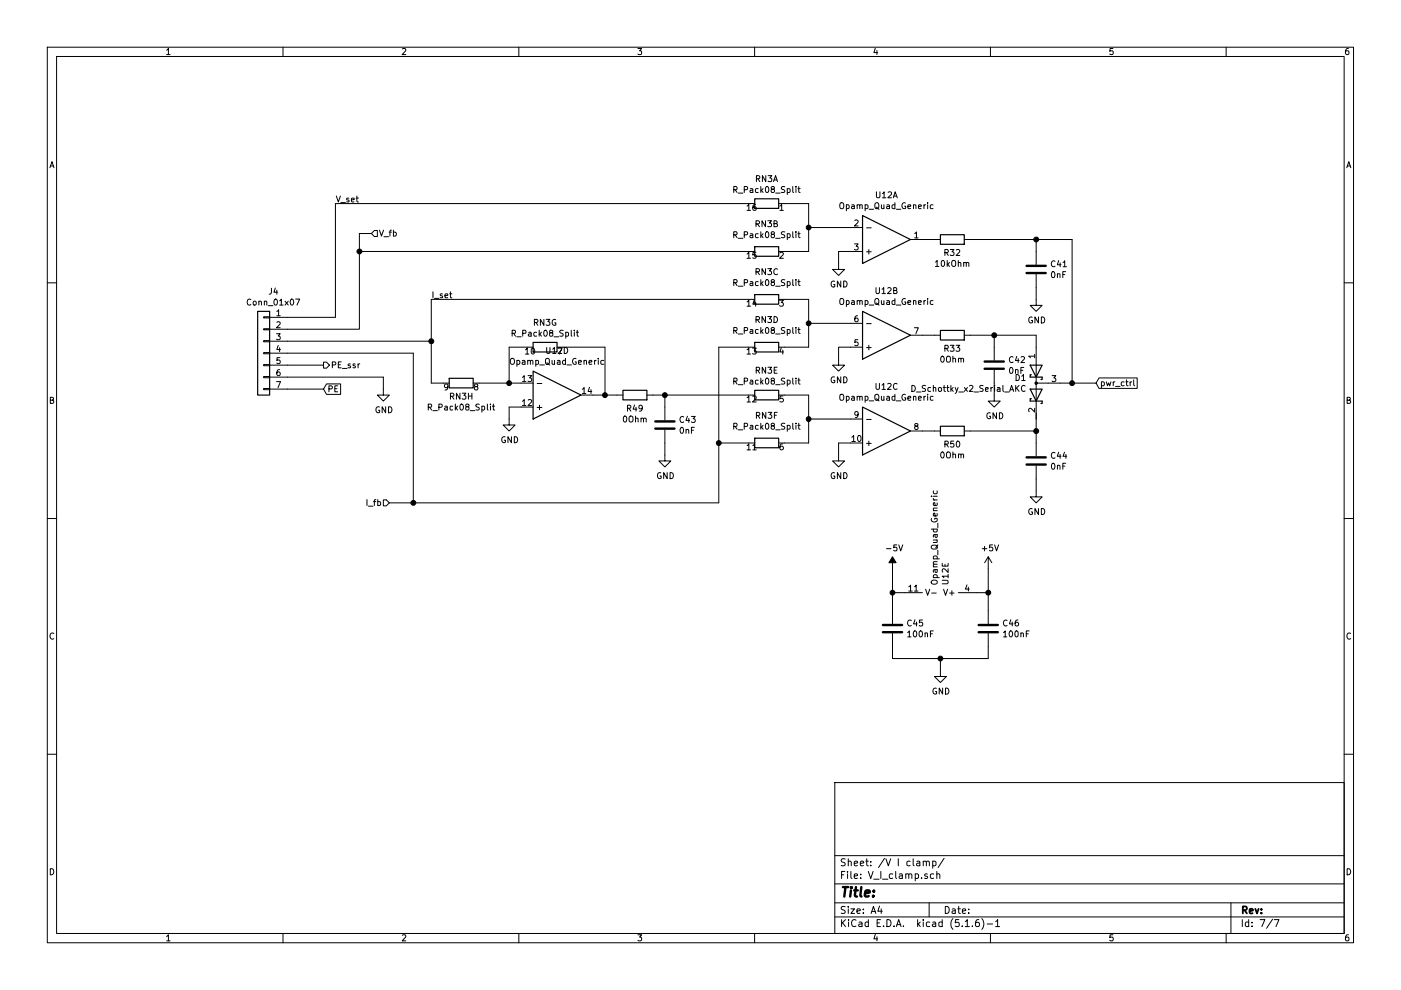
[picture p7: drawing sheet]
EESchema Schematic File Version 4
EELAYER 30 0
EELAYER END
$Descr A4 11693 8268
encoding utf-8
Sheet 7 7
Title ""
Date ""
Rev ""
Comp ""
Comment1 ""
Comment2 ""
Comment3 ""
Comment4 ""
$EndDescr
$Comp
L Device:Opamp_Quad_Generic U12
U 1 1
P 7400 2000
F 0 "U12" H 7400 1633 50  0000 C CNN
F 1 "Opamp_Quad_Generic" H 7400 1724 50  0000 C CNN
F 2 "Package_SO:SOIC-14_3.9x8.7mm_P1.27mm" H 7400 2000 50  0001 C CNN
F 3 "https://www.analog.com/media/en/technical-documentation/data-sheets/13612fa.pdf" H 7400 2000 50  0001 C CNN
	1    7400 2000
	1    0    0    1   
$EndComp
$Comp
L Device:Opamp_Quad_Generic U?
U 3 1
P 7400 3600
AR Path="/5F0E0BC8" Ref="U?"  Part="3" 
AR Path="/5F0B9568/5F0E0BC8" Ref="U12"  Part="3" 
F 0 "U12" H 7400 3233 50  0000 C CNN
F 1 "Opamp_Quad_Generic" H 7400 3324 50  0000 C CNN
F 2 "Package_SO:SOIC-14_3.9x8.7mm_P1.27mm" H 7400 3600 50  0001 C CNN
F 3 "https://www.analog.com/media/en/technical-documentation/data-sheets/13612fa.pdf" H 7400 3600 50  0001 C CNN
	3    7400 3600
	1    0    0    1   
$EndComp
$Comp
L Device:Opamp_Quad_Generic U?
U 4 1
P 4650 3300
AR Path="/5F0E0BCE" Ref="U?"  Part="4" 
AR Path="/5F0B9568/5F0E0BCE" Ref="U12"  Part="4" 
F 0 "U12" H 4650 2933 50  0000 C CNN
F 1 "Opamp_Quad_Generic" H 4650 3024 50  0000 C CNN
F 2 "Package_SO:SOIC-14_3.9x8.7mm_P1.27mm" H 4650 3300 50  0001 C CNN
F 3 "https://www.analog.com/media/en/technical-documentation/data-sheets/13612fa.pdf" H 4650 3300 50  0001 C CNN
	4    4650 3300
	1    0    0    1   
$EndComp
Wire Wire Line
	2400 3250 2700 3250
$Comp
L power:GND #PWR0119
U 1 1
P 3200 3250
F 0 "#PWR0119" H 3200 3000 50  0001 C CNN
F 1 "GND" H 3205 3077 50  0000 C CNN
F 2 "" H 3200 3250 50  0001 C CNN
F 3 "" H 3200 3250 50  0001 C CNN
	1    3200 3250
	1    0    0    -1  
$EndComp
Wire Wire Line
	2400 3150 3200 3150
Wire Wire Line
	3200 3150 3200 3250
$Comp
L Connector_Generic:Conn_01x07 J4
U 1 1
P 2200 2950
F 0 "J4" H 2118 3467 50  0000 C CNN
F 1 "Conn_01x07" H 2118 3376 50  0000 C CNN
F 2 "Connector_PinHeader_2.54mm:PinHeader_1x07_P2.54mm_Vertical" H 2200 2950 50  0001 C CNN
F 3 "~" H 2200 2950 50  0001 C CNN
	1    2200 2950
	-1   0    0    -1  
$EndComp
$Comp
L Device:R_Pack08_Split RN3
U 1 1
P 6400 1700
F 0 "RN3" V 6193 1700 50  0000 C CNN
F 1 "R_Pack08_Split" V 6284 1700 50  0000 C CNN
F 2 "Package_SO:SOIC-16_3.9x9.9mm_P1.27mm" V 6320 1700 50  0001 C CNN
F 3 "https://www.mouser.de/datasheet/2/427/nomc-1764114.pdf" H 6400 1700 50  0001 C CNN
	1    6400 1700
	0    -1   1    0   
$EndComp
$Comp
L Device:R_Pack08_Split RN3
U 2 1
P 6400 2100
F 0 "RN3" V 6625 2100 50  0000 C CNN
F 1 "R_Pack08_Split" V 6534 2100 50  0000 C CNN
F 2 "Package_SO:SOIC-16_3.9x9.9mm_P1.27mm" V 6320 2100 50  0001 C CNN
F 3 "https://www.mouser.de/datasheet/2/427/nomc-1764114.pdf" H 6400 2100 50  0001 C CNN
	2    6400 2100
	0    -1   -1   0   
$EndComp
$Comp
L Device:R_Pack08_Split RN3
U 3 1
P 6400 2500
F 0 "RN3" V 6625 2500 50  0000 C CNN
F 1 "R_Pack08_Split" V 6534 2500 50  0000 C CNN
F 2 "Package_SO:SOIC-16_3.9x9.9mm_P1.27mm" V 6320 2500 50  0001 C CNN
F 3 "https://www.mouser.de/datasheet/2/427/nomc-1764114.pdf" H 6400 2500 50  0001 C CNN
	3    6400 2500
	0    -1   -1   0   
$EndComp
$Comp
L Device:R_Pack08_Split RN?
U 6 1
P 6400 3700
AR Path="/5F0E0BF9" Ref="RN?"  Part="6" 
AR Path="/5F0B9568/5F0E0BF9" Ref="RN3"  Part="6" 
F 0 "RN3" V 6625 3700 50  0000 C CNN
F 1 "R_Pack08_Split" V 6534 3700 50  0000 C CNN
F 2 "Package_SO:SOIC-16_3.9x9.9mm_P1.27mm" V 6320 3700 50  0001 C CNN
F 3 "https://www.mouser.de/datasheet/2/427/nomc-1764114.pdf" H 6400 3700 50  0001 C CNN
	6    6400 3700
	0    -1   -1   0   
$EndComp
$Comp
L Device:R_Pack08_Split RN?
U 5 1
P 6400 3300
AR Path="/5F0E0BFF" Ref="RN?"  Part="5" 
AR Path="/5F0B9568/5F0E0BFF" Ref="RN3"  Part="5" 
F 0 "RN3" V 6193 3300 50  0000 C CNN
F 1 "R_Pack08_Split" V 6284 3300 50  0000 C CNN
F 2 "Package_SO:SOIC-16_3.9x9.9mm_P1.27mm" V 6320 3300 50  0001 C CNN
F 3 "https://www.mouser.de/datasheet/2/427/nomc-1764114.pdf" H 6400 3300 50  0001 C CNN
	5    6400 3300
	0    -1   1    0   
$EndComp
$Comp
L Device:R_Pack08_Split RN3
U 4 1
P 6400 2900
F 0 "RN3" V 6625 2900 50  0000 C CNN
F 1 "R_Pack08_Split" V 6534 2900 50  0000 C CNN
F 2 "Package_SO:SOIC-16_3.9x9.9mm_P1.27mm" V 6320 2900 50  0001 C CNN
F 3 "https://www.mouser.de/datasheet/2/427/nomc-1764114.pdf" H 6400 2900 50  0001 C CNN
	4    6400 2900
	0    -1   -1   0   
$EndComp
Wire Wire Line
	2400 2650 2800 2650
$Comp
L power:GND #PWR0120
U 1 1
P 7000 2200
F 0 "#PWR0120" H 7000 1950 50  0001 C CNN
F 1 "GND" H 7005 2027 50  0000 C CNN
F 2 "" H 7000 2200 50  0001 C CNN
F 3 "" H 7000 2200 50  0001 C CNN
	1    7000 2200
	1    0    0    -1  
$EndComp
Wire Wire Line
	6550 1700 6750 1700
Wire Wire Line
	6550 2100 6750 2100
Wire Wire Line
	2800 2650 2800 1700
Wire Wire Line
	2400 2750 3000 2750
Wire Wire Line
	3000 2750 3000 2100
$Comp
L Device:Opamp_Quad_Generic U?
U 2 1
P 7400 2800
AR Path="/5F0E0C17" Ref="U?"  Part="2" 
AR Path="/5F0B9568/5F0E0C17" Ref="U12"  Part="2" 
F 0 "U12" H 7400 2433 50  0000 C CNN
F 1 "Opamp_Quad_Generic" H 7400 2524 50  0000 C CNN
F 2 "Package_SO:SOIC-14_3.9x8.7mm_P1.27mm" H 7400 2800 50  0001 C CNN
F 3 "https://www.analog.com/media/en/technical-documentation/data-sheets/13612fa.pdf" H 7400 2800 50  0001 C CNN
	2    7400 2800
	1    0    0    1   
$EndComp
Wire Wire Line
	7100 2100 7000 2100
Wire Wire Line
	7000 2100 7000 2200
Wire Wire Line
	7100 2900 7000 2900
Wire Wire Line
	7000 2900 7000 3000
$Comp
L power:GND #PWR?
U 1 1
P 7000 3000
AR Path="/5F0E0C21" Ref="#PWR?"  Part="1" 
AR Path="/5F0B9568/5F0E0C21" Ref="#PWR0121"  Part="1" 
F 0 "#PWR0121" H 7000 2750 50  0001 C CNN
F 1 "GND" H 7005 2827 50  0000 C CNN
F 2 "" H 7000 3000 50  0001 C CNN
F 3 "" H 7000 3000 50  0001 C CNN
	1    7000 3000
	1    0    0    -1  
$EndComp
Wire Wire Line
	6550 2500 6750 2500
Wire Wire Line
	6750 2900 6550 2900
$Comp
L Device:D_Schottky_x2_Serial_AKC D?
U 1 1
P 8650 3200
AR Path="/5F0E0C2A" Ref="D?"  Part="1" 
AR Path="/5F0B9568/5F0E0C2A" Ref="D1"  Part="1" 
F 0 "D1" V 8604 3279 50  0000 L CNN
F 1 "D_Schottky_x2_Serial_AKC" V 8695 3279 50  0000 L CNN
F 2 "Package_TO_SOT_SMD:SOT-23" H 8650 3200 50  0001 C CNN
F 3 "~" H 8650 3200 50  0001 C CNN
	1    8650 3200
	0    -1   1    0   
$EndComp
Wire Wire Line
	8650 2800 8650 2900
Wire Wire Line
	8950 2000 8950 3200
Wire Wire Line
	8950 3200 8850 3200
Wire Wire Line
	7700 2800 7800 2800
Wire Wire Line
	8950 3200 9150 3200
Connection ~ 8950 3200
$Comp
L power:GND #PWR0122
U 1 1
P 4250 3500
F 0 "#PWR0122" H 4250 3250 50  0001 C CNN
F 1 "GND" H 4255 3327 50  0000 C CNN
F 2 "" H 4250 3500 50  0001 C CNN
F 3 "" H 4250 3500 50  0001 C CNN
	1    4250 3500
	1    0    0    -1  
$EndComp
Wire Wire Line
	4350 3400 4250 3400
Wire Wire Line
	4250 3400 4250 3500
Wire Wire Line
	4250 3200 4250 2900
Wire Wire Line
	4250 2900 4400 2900
Connection ~ 4250 3200
Wire Wire Line
	4250 3200 4350 3200
Wire Wire Line
	4700 2900 5050 2900
Wire Wire Line
	5050 2900 5050 3300
Wire Wire Line
	5050 3300 4950 3300
Wire Wire Line
	7700 3600 7800 3600
Wire Wire Line
	8650 3600 8650 3500
$Comp
L power:GND #PWR?
U 1 1
P 7000 3800
AR Path="/5F0E0C4A" Ref="#PWR?"  Part="1" 
AR Path="/5F0B9568/5F0E0C4A" Ref="#PWR0123"  Part="1" 
F 0 "#PWR0123" H 7000 3550 50  0001 C CNN
F 1 "GND" H 7005 3627 50  0000 C CNN
F 2 "" H 7000 3800 50  0001 C CNN
F 3 "" H 7000 3800 50  0001 C CNN
	1    7000 3800
	1    0    0    -1  
$EndComp
Wire Wire Line
	7100 3700 7000 3700
Wire Wire Line
	7000 3700 7000 3800
Wire Wire Line
	2700 3050 2400 3050
$Comp
L Device:R R?
U 1 1
P 7950 2800
AR Path="/5F0E0C54" Ref="R?"  Part="1" 
AR Path="/5F0B9568/5F0E0C54" Ref="R33"  Part="1" 
F 0 "R33" V 7835 2800 50  0000 C CNN
F 1 "0Ohm" V 7744 2800 50  0000 C CNN
F 2 "Resistor_SMD:R_0805_2012Metric" V 7880 2800 50  0001 C CNN
F 3 "~" H 7950 2800 50  0001 C CNN
	1    7950 2800
	0    -1   -1   0   
$EndComp
$Comp
L Device:R R?
U 1 1
P 7950 3600
AR Path="/5F0E0C5A" Ref="R?"  Part="1" 
AR Path="/5F0B9568/5F0E0C5A" Ref="R50"  Part="1" 
F 0 "R50" V 7835 3600 50  0000 C CNN
F 1 "0Ohm" V 7744 3600 50  0000 C CNN
F 2 "Resistor_SMD:R_0805_2012Metric" V 7880 3600 50  0001 C CNN
F 3 "~" H 7950 3600 50  0001 C CNN
	1    7950 3600
	0    -1   -1   0   
$EndComp
Wire Wire Line
	6550 3300 6750 3300
Wire Wire Line
	6750 3700 6550 3700
Wire Wire Line
	6750 1700 6750 1900
Wire Wire Line
	6750 2500 6750 2700
Wire Wire Line
	6750 3300 6750 3500
Wire Wire Line
	7100 1900 6750 1900
Connection ~ 6750 1900
Wire Wire Line
	6750 1900 6750 2100
Wire Wire Line
	7100 2700 6750 2700
Connection ~ 6750 2700
Wire Wire Line
	6750 2700 6750 2900
Wire Wire Line
	7100 3500 6750 3500
Connection ~ 6750 3500
Wire Wire Line
	6750 3500 6750 3700
$Comp
L Device:R R?
U 1 1
P 7950 2000
AR Path="/5F0E0C6E" Ref="R?"  Part="1" 
AR Path="/5F0B9568/5F0E0C6E" Ref="R32"  Part="1" 
F 0 "R32" V 7835 2000 50  0000 C CNN
F 1 "10kOhm" V 7744 2000 50  0000 C CNN
F 2 "Resistor_SMD:R_0805_2012Metric" V 7880 2000 50  0001 C CNN
F 3 "~" H 7950 2000 50  0001 C CNN
	1    7950 2000
	0    -1   -1   0   
$EndComp
Wire Wire Line
	7800 2000 7700 2000
Wire Wire Line
	3600 2500 3600 2850
Wire Wire Line
	2400 2850 3600 2850
Connection ~ 3600 2850
Wire Wire Line
	3600 2850 3600 3200
Wire Wire Line
	4000 3200 4250 3200
Wire Wire Line
	3600 3200 3700 3200
$Comp
L Device:C C?
U 1 1
P 8650 3850
AR Path="/5F0E0C92" Ref="C?"  Part="1" 
AR Path="/5F0B9568/5F0E0C92" Ref="C44"  Part="1" 
F 0 "C44" H 8765 3896 50  0000 L CNN
F 1 "0nF" H 8765 3805 50  0000 L CNN
F 2 "Capacitor_SMD:C_0805_2012Metric" H 8688 3700 50  0001 C CNN
F 3 "~" H 8650 3850 50  0001 C CNN
	1    8650 3850
	1    0    0    -1  
$EndComp
$Comp
L power:GND #PWR?
U 1 1
P 8650 4100
AR Path="/5F0E0C98" Ref="#PWR?"  Part="1" 
AR Path="/5F0B9568/5F0E0C98" Ref="#PWR0124"  Part="1" 
F 0 "#PWR0124" H 8650 3850 50  0001 C CNN
F 1 "GND" H 8655 3927 50  0000 C CNN
F 2 "" H 8650 4100 50  0001 C CNN
F 3 "" H 8650 4100 50  0001 C CNN
	1    8650 4100
	1    0    0    -1  
$EndComp
Wire Wire Line
	8650 3600 8650 3700
Connection ~ 8650 3600
Wire Wire Line
	8650 4000 8650 4100
$Comp
L Device:C C?
U 1 1
P 8650 2250
AR Path="/5F0E2CE2" Ref="C?"  Part="1" 
AR Path="/5F0B9568/5F0E2CE2" Ref="C41"  Part="1" 
F 0 "C41" H 8765 2296 50  0000 L CNN
F 1 "0nF" H 8765 2205 50  0000 L CNN
F 2 "Capacitor_SMD:C_0805_2012Metric" H 8688 2100 50  0001 C CNN
F 3 "~" H 8650 2250 50  0001 C CNN
	1    8650 2250
	1    0    0    -1  
$EndComp
$Comp
L power:GND #PWR?
U 1 1
P 8650 2500
AR Path="/5F0E2CE8" Ref="#PWR?"  Part="1" 
AR Path="/5F0B9568/5F0E2CE8" Ref="#PWR0125"  Part="1" 
F 0 "#PWR0125" H 8650 2250 50  0001 C CNN
F 1 "GND" H 8655 2327 50  0000 C CNN
F 2 "" H 8650 2500 50  0001 C CNN
F 3 "" H 8650 2500 50  0001 C CNN
	1    8650 2500
	1    0    0    -1  
$EndComp
Wire Wire Line
	8650 2400 8650 2500
Wire Wire Line
	8650 2100 8650 2000
Connection ~ 8650 2000
Wire Wire Line
	8650 2000 8950 2000
$Comp
L Device:C C?
U 1 1
P 8300 3050
AR Path="/5F0E667F" Ref="C?"  Part="1" 
AR Path="/5F0B9568/5F0E667F" Ref="C42"  Part="1" 
F 0 "C42" H 8415 3096 50  0000 L CNN
F 1 "0nF" H 8415 3005 50  0000 L CNN
F 2 "Capacitor_SMD:C_0805_2012Metric" H 8338 2900 50  0001 C CNN
F 3 "~" H 8300 3050 50  0001 C CNN
	1    8300 3050
	1    0    0    -1  
$EndComp
$Comp
L power:GND #PWR?
U 1 1
P 8300 3300
AR Path="/5F0E6685" Ref="#PWR?"  Part="1" 
AR Path="/5F0B9568/5F0E6685" Ref="#PWR0126"  Part="1" 
F 0 "#PWR0126" H 8300 3050 50  0001 C CNN
F 1 "GND" H 8305 3127 50  0000 C CNN
F 2 "" H 8300 3300 50  0001 C CNN
F 3 "" H 8300 3300 50  0001 C CNN
	1    8300 3300
	1    0    0    -1  
$EndComp
Wire Wire Line
	8300 3200 8300 3300
Wire Wire Line
	8300 2900 8300 2800
Wire Wire Line
	5450 3300 5550 3300
$Comp
L Device:R R?
U 1 1
P 5300 3300
AR Path="/5F125288" Ref="R?"  Part="1" 
AR Path="/5F0B9568/5F125288" Ref="R49"  Part="1" 
F 0 "R49" V 5185 3300 50  0000 C CNN
F 1 "0Ohm" V 5094 3300 50  0000 C CNN
F 2 "Resistor_SMD:R_0805_2012Metric" V 5230 3300 50  0001 C CNN
F 3 "~" H 5300 3300 50  0001 C CNN
	1    5300 3300
	0    -1   -1   0   
$EndComp
$Comp
L Device:C C?
U 1 1
P 5550 3550
AR Path="/5F12528E" Ref="C?"  Part="1" 
AR Path="/5F0B9568/5F12528E" Ref="C43"  Part="1" 
F 0 "C43" H 5665 3596 50  0000 L CNN
F 1 "0nF" H 5665 3505 50  0000 L CNN
F 2 "Capacitor_SMD:C_0805_2012Metric" H 5588 3400 50  0001 C CNN
F 3 "~" H 5550 3550 50  0001 C CNN
	1    5550 3550
	1    0    0    -1  
$EndComp
$Comp
L power:GND #PWR?
U 1 1
P 5550 3800
AR Path="/5F125294" Ref="#PWR?"  Part="1" 
AR Path="/5F0B9568/5F125294" Ref="#PWR0127"  Part="1" 
F 0 "#PWR0127" H 5550 3550 50  0001 C CNN
F 1 "GND" H 5555 3627 50  0000 C CNN
F 2 "" H 5550 3800 50  0001 C CNN
F 3 "" H 5550 3800 50  0001 C CNN
	1    5550 3800
	1    0    0    -1  
$EndComp
Wire Wire Line
	5550 3700 5550 3800
Wire Wire Line
	5550 3400 5550 3300
Wire Wire Line
	5050 3300 5150 3300
Connection ~ 5050 3300
Connection ~ 5550 3300
Wire Wire Line
	8100 2800 8300 2800
Wire Wire Line
	8100 2000 8650 2000
Wire Wire Line
	8300 2800 8650 2800
Connection ~ 8300 2800
Wire Wire Line
	8100 3600 8650 3600
Text GLabel 9150 3200 2    50   Input ~ 0
pwr_ctrl
Wire Wire Line
	3000 2100 3000 1950
Wire Wire Line
	3000 1950 3100 1950
Connection ~ 3000 2100
Text GLabel 2700 3250 2    50   Input ~ 0
PE
$Comp
L Device:Opamp_Quad_Generic U?
U 5 1
P 7850 4850
AR Path="/5F1AA7D6" Ref="U?"  Part="5" 
AR Path="/5F0B9568/5F1AA7D6" Ref="U12"  Part="5" 
F 0 "U12" H 7808 4896 50  0000 L CNN
F 1 "Opamp_Quad_Generic" H 7808 4805 50  0000 L CNN
F 2 "Package_SO:SOIC-14_3.9x8.7mm_P1.27mm" H 7850 4850 50  0001 C CNN
F 3 "https://www.analog.com/media/en/technical-documentation/data-sheets/13612fa.pdf" H 7850 4850 50  0001 C CNN
	5    7850 4850
	0    1    -1   0   
$EndComp
$Comp
L Device:R_Pack08_Split RN?
U 7 1
P 4550 2900
AR Path="/5F1AA7DC" Ref="RN?"  Part="7" 
AR Path="/5F0B9568/5F1AA7DC" Ref="RN3"  Part="7" 
F 0 "RN3" V 4343 2900 50  0000 C CNN
F 1 "R_Pack08_Split" V 4434 2900 50  0000 C CNN
F 2 "Package_SO:SOIC-16_3.9x9.9mm_P1.27mm" V 4470 2900 50  0001 C CNN
F 3 "https://www.mouser.de/datasheet/2/427/nomc-1764114.pdf" H 4550 2900 50  0001 C CNN
	7    4550 2900
	0    -1   1    0   
$EndComp
$Comp
L Device:R_Pack08_Split RN?
U 8 1
P 3850 3200
AR Path="/5F1AA7E2" Ref="RN?"  Part="8" 
AR Path="/5F0B9568/5F1AA7E2" Ref="RN3"  Part="8" 
F 0 "RN3" V 3735 3200 50  0000 C CNN
F 1 "R_Pack08_Split" V 3644 3200 50  0000 C CNN
F 2 "Package_SO:SOIC-16_3.9x9.9mm_P1.27mm" V 3770 3200 50  0001 C CNN
F 3 "https://www.mouser.de/datasheet/2/427/nomc-1764114.pdf" H 3850 3200 50  0001 C CNN
	8    3850 3200
	0    -1   -1   0   
$EndComp
Wire Wire Line
	5550 3300 6250 3300
Wire Wire Line
	3600 2500 6250 2500
Wire Wire Line
	3000 2100 6250 2100
Wire Wire Line
	2800 1700 6250 1700
Wire Wire Line
	6000 2900 6000 3700
Wire Wire Line
	6000 3700 6250 3700
Wire Wire Line
	6000 2900 6250 2900
Wire Wire Line
	3450 2950 3450 4200
Wire Wire Line
	3450 4200 6000 4200
Wire Wire Line
	6000 4200 6000 3700
Wire Wire Line
	2400 2950 3450 2950
Connection ~ 6000 3700
Text Label 2800 1700 0    50   ~ 0
V_set
Wire Wire Line
	3250 4200 3450 4200
Connection ~ 3450 4200
Text Label 3600 2500 0    50   ~ 0
I_set
$Comp
L Device:C C?
U 1 1
P 8250 5250
AR Path="/5F1DF732" Ref="C?"  Part="1" 
AR Path="/5F0B9568/5F1DF732" Ref="C46"  Part="1" 
F 0 "C46" H 8365 5296 50  0000 L CNN
F 1 "100nF" H 8365 5205 50  0000 L CNN
F 2 "Capacitor_SMD:C_0805_2012Metric" H 8288 5100 50  0001 C CNN
F 3 "~" H 8250 5250 50  0001 C CNN
	1    8250 5250
	1    0    0    -1  
$EndComp
$Comp
L Device:C C?
U 1 1
P 7450 5250
AR Path="/5F1E0659" Ref="C?"  Part="1" 
AR Path="/5F0B9568/5F1E0659" Ref="C45"  Part="1" 
F 0 "C45" H 7565 5296 50  0000 L CNN
F 1 "100nF" H 7565 5205 50  0000 L CNN
F 2 "Capacitor_SMD:C_0805_2012Metric" H 7488 5100 50  0001 C CNN
F 3 "~" H 7450 5250 50  0001 C CNN
	1    7450 5250
	1    0    0    -1  
$EndComp
$Comp
L power:GND #PWR?
U 1 1
P 7850 5600
AR Path="/5F1E7010" Ref="#PWR?"  Part="1" 
AR Path="/5F0B9568/5F1E7010" Ref="#PWR0128"  Part="1" 
F 0 "#PWR0128" H 7850 5350 50  0001 C CNN
F 1 "GND" H 7855 5427 50  0000 C CNN
F 2 "" H 7850 5600 50  0001 C CNN
F 3 "" H 7850 5600 50  0001 C CNN
	1    7850 5600
	1    0    0    -1  
$EndComp
Wire Wire Line
	7450 5400 7450 5500
Wire Wire Line
	7450 5500 7850 5500
Wire Wire Line
	8250 5500 8250 5400
Connection ~ 7850 5500
Wire Wire Line
	7850 5500 8250 5500
Wire Wire Line
	7850 5500 7850 5600
Wire Wire Line
	7450 5100 7450 4950
Wire Wire Line
	7450 4950 7550 4950
Wire Wire Line
	8250 5100 8250 4950
Wire Wire Line
	8250 4950 8150 4950
$Comp
L power:+5V #PWR?
U 1 1
P 8250 4750
AR Path="/5EED7B85/5F209A7A" Ref="#PWR?"  Part="1" 
AR Path="/5F0B9568/5F209A7A" Ref="#PWR0129"  Part="1" 
F 0 "#PWR0129" H 8250 4600 50  0001 C CNN
F 1 "+5V" H 8265 4923 50  0000 C CNN
F 2 "" H 8250 4750 50  0001 C CNN
F 3 "" H 8250 4750 50  0001 C CNN
	1    8250 4750
	1    0    0    -1  
$EndComp
$Comp
L power:-5V #PWR?
U 1 1
P 7450 4750
AR Path="/5EED7B85/5F209A80" Ref="#PWR?"  Part="1" 
AR Path="/5F0B9568/5F209A80" Ref="#PWR0130"  Part="1" 
F 0 "#PWR0130" H 7450 4850 50  0001 C CNN
F 1 "-5V" H 7465 4923 50  0000 C CNN
F 2 "" H 7450 4750 50  0001 C CNN
F 3 "" H 7450 4750 50  0001 C CNN
	1    7450 4750
	1    0    0    -1  
$EndComp
Wire Wire Line
	8250 4750 8250 4950
Connection ~ 8250 4950
Wire Wire Line
	7450 4750 7450 4950
Connection ~ 7450 4950
Text HLabel 3100 1950 2    50   Input ~ 0
V_fb
Text HLabel 3250 4200 0    50   Input ~ 0
I_fb
Text HLabel 2700 3050 2    50   Output ~ 0
PE_ssr
$EndSCHEMATC
